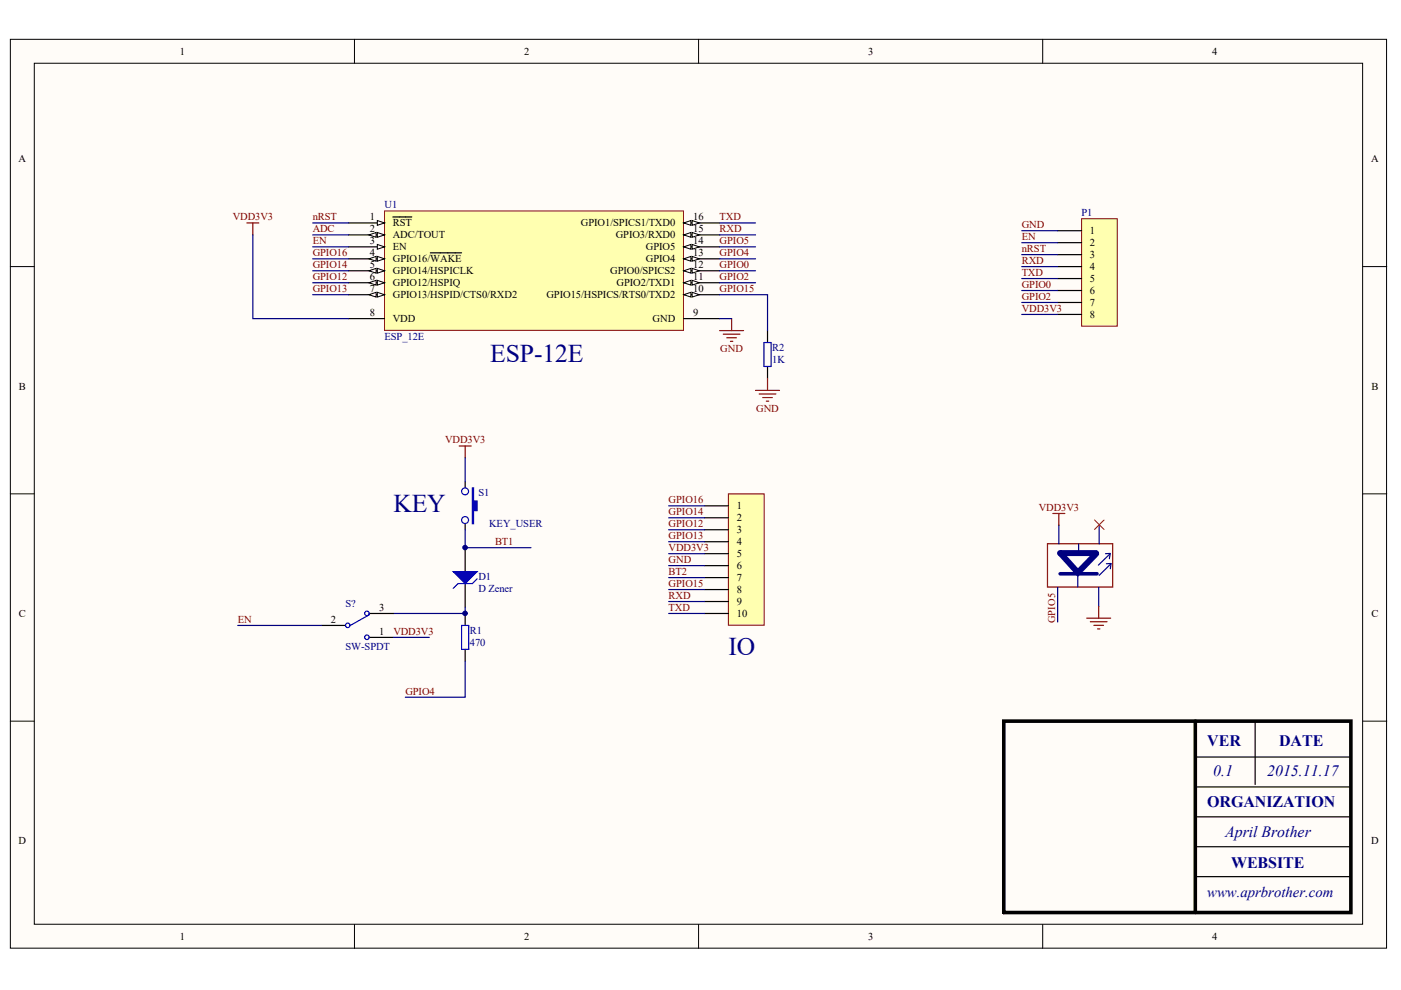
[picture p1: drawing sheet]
<svg xmlns="http://www.w3.org/2000/svg" width="297mm" height="210mm" viewBox="0 0 297 210" stroke-linecap="round" stroke-linejoin="round" font-family="sans-serif">
<g fill="#fffcf8" stroke="#000" stroke-width=".21">
<path d="M2.2 8.3h291.8v192.7h-291.8z"/>
<path d="M7.3 13.4h281.6v182.6h-281.6z"/>
</g>
<path d="M75.2 8.3v5.1M148.1 8.3v5.1M221.1 8.3v5.1M2.2 56.5h5.1M289 56.5h5M2.2 104.7h5.1M289 104.7h5M2.2 152.9h5.1M289 152.9h5M75.2 196v5.1M148.1 196v5.1M221.1 196v5.1" fill="none" stroke="#000" stroke-width=".21"/>
<path d="M81.5 44.7h63.4v25.3h-63.4z" fill="#ffffb0" stroke="#800000" stroke-width=".21"/>
<path d="M73.9 47.3h7.6" fill="none" stroke="#000" stroke-width=".25"/>
<path d="M80 46.8l1.5 .5-1.5 .5z" fill="#fffcf8" stroke="#000" stroke-width=".21"/>
<path d="M73.9 49.8h7.6M83.3 46h4" fill="none" stroke="#000" stroke-width=".25"/>
<g fill="#fffcf8" stroke="#000" stroke-width=".21">
<path d="M80 49.3l1.5 .5-1.5 .5z"/>
<path d="M78.2 49.8l1.5-.5v1z"/>
</g>
<path d="M73.9 52.3h7.6" fill="none" stroke="#000" stroke-width=".25"/>
<path d="M80 51.8l1.5 .5-1.5 .5z" fill="#fffcf8" stroke="#000" stroke-width=".21"/>
<path d="M73.9 54.9h7.6" fill="none" stroke="#000" stroke-width=".25"/>
<g fill="#fffcf8" stroke="#000" stroke-width=".21">
<path d="M80 54.4l1.5 .5-1.5 .5z"/>
<path d="M78.2 54.9l1.5-.5v1z"/>
</g>
<path d="M73.9 57.4h7.6M91.2 53.6h6.7" fill="none" stroke="#000" stroke-width=".25"/>
<g fill="#fffcf8" stroke="#000" stroke-width=".21">
<path d="M80 56.9l1.5 .5-1.5 .5z"/>
<path d="M78.2 57.4l1.5-.5v1z"/>
</g>
<path d="M73.9 59.9h7.6" fill="none" stroke="#000" stroke-width=".25"/>
<g fill="#fffcf8" stroke="#000" stroke-width=".21">
<path d="M80 59.4l1.5 .5-1.5 .6z"/>
<path d="M78.2 59.9l1.5-.5v1.1z"/>
</g>
<path d="M73.9 62.5h7.6" fill="none" stroke="#000" stroke-width=".25"/>
<g fill="#fffcf8" stroke="#000" stroke-width=".21">
<path d="M80 62l1.5 .5-1.5 .5z"/>
<path d="M78.2 62.5l1.5-.5v1z"/>
</g>
<path d="M73.9 67.6h7.6M145 67.6h7.6M145 62.5h7.6" fill="none" stroke="#000" stroke-width=".25"/>
<g fill="#fffcf8" stroke="#000" stroke-width=".21">
<path d="M145 62.5l1.5-.5v1z"/>
<path d="M146.7 62l1.6 .5-1.6 .5z"/>
</g>
<path d="M145 59.9h7.6" fill="none" stroke="#000" stroke-width=".25"/>
<g fill="#fffcf8" stroke="#000" stroke-width=".21">
<path d="M145 59.9l1.5-.5v1.1z"/>
<path d="M146.7 59.4l1.6 .5-1.6 .6z"/>
</g>
<path d="M145 57.4h7.6" fill="none" stroke="#000" stroke-width=".25"/>
<g fill="#fffcf8" stroke="#000" stroke-width=".21">
<path d="M145 57.4l1.5-.5v1z"/>
<path d="M146.7 56.9l1.6 .5-1.6 .5z"/>
</g>
<path d="M145 54.9h7.6" fill="none" stroke="#000" stroke-width=".25"/>
<g fill="#fffcf8" stroke="#000" stroke-width=".21">
<path d="M145 54.9l1.5-.5v1z"/>
<path d="M146.7 54.4l1.6 .5-1.6 .5z"/>
</g>
<path d="M145 52.3h7.6" fill="none" stroke="#000" stroke-width=".25"/>
<g fill="#fffcf8" stroke="#000" stroke-width=".21">
<path d="M145 52.3l1.5-.5v1z"/>
<path d="M146.7 51.8l1.6 .5-1.6 .5z"/>
</g>
<path d="M145 49.8h7.6" fill="none" stroke="#000" stroke-width=".25"/>
<g fill="#fffcf8" stroke="#000" stroke-width=".21">
<path d="M145 49.8l1.5-.5v1z"/>
<path d="M146.7 49.3l1.6 .5-1.6 .5z"/>
</g>
<path d="M145 47.3h7.6" fill="none" stroke="#000" stroke-width=".25"/>
<g fill="#fffcf8" stroke="#000" stroke-width=".21">
<path d="M145 47.3l1.5-.5v1z"/>
<path d="M146.7 46.8l1.6 .5-1.6 .5z"/>
</g>
<g fill="none" stroke="#000" stroke-width=".25">
<path d="M162.7 70.1v2.5M162.7 77.7v2.5M98.6 102.2v1.2M98.6 111.1v1.2M98.6 116.1v5.1M68.2 132.6h5.1M78.3 130.1h5.1M78.3 135.1h5.1M98.6 123.7v5.1M98.6 130.1v2.5M98.6 137.7v2.5M266.1 152.9v13.4"/>
<path d="M253.4 160.5h33M253.4 166.8h33M253.4 173.2h33M253.4 179.5h33M253.4 185.9h33"/>
</g>
<g fill="none" stroke="#00f" stroke-width=".25">
<path d="M162 72.6h1.5v5.1h-1.5zM78.3 130.3l-4 2.3M97.9 132.6h1.5v5.1h-1.5zM101.2 122.7l-1.1 1h-3l-1 1"/>
<circle cx="98.6" cy="104.2" r=".74"/>
<circle cx="98.6" cy="110.3" r=".74"/>
<circle cx="73.7" cy="132.6" r=".48"/>
<circle cx="77.8" cy="135.1" r=".48"/>
<circle cx="77.8" cy="130" r=".48"/>
</g>
<g fill="none" stroke="#800000" stroke-width=".25">
<path d="M52.3 47.3h2.6M53.6 47.3v2.5M152.6 70.1h5.1M153.3 70.9h3.6M154.1 71.6h2M154.9 72.4h.5M155.1 67.6v2.5M97.4 94.6h2.5M98.6 94.6v2.5M160.2 82.8h5.1M161 83.5h3.5M161.7 84.3h2"/>
<path d="M162.5 85.1h.5M162.7 80.2v2.6M222.1 115.3h13.8v9.2h-13.8zM223.2 108.9h2.6M224.5 108.9v2.5M230.4 131.1h5.1M231.2 131.8h3.5M231.9 132.6h2.1M232.7 133.3h.5M232.9 128.5v2.6"/>
</g>
<g fill="#00f" stroke="#00f" stroke-width=".25">
<path d="M96.1 121.2h5.1l-2.6 2.5z"/>
<path d="M100.1 103.4h.3v2.8h.8v2.1h-.8v2.8h-.3z" fill-rule="evenodd"/>
</g>
<g fill="none" stroke="#000080" stroke-width=".25">
<path d="M53.6 49.8v17.8h20.3M66.3 54.9h7.6M66.3 47.3h7.6M66.3 52.3h7.6M66.3 57.4h7.6M66.3 59.9h7.6M66.3 49.8h7.6M152.6 54.9h7.6M152.6 47.3h7.6M152.6 52.3h7.6M152.6 57.4h7.6M152.6 59.9h7.6"/>
<path d="M152.6 49.8h7.6M66.3 62.5h7.6M152.6 62.5h10.1v7.6M152.6 67.6h2.5M98.6 97.1v5.1M224.5 111.3v4M228.7 115.4v1.8M233 111.3v4M235.2 118.5l.2-1.1-2.5 2.4M235.4 117.3l-1 .1M235.6 119.5h-1M50.4 132.6h17.8"/>
<path d="M83.4 135.1h7.6M98.6 128.8v1.3h-15.2M224.2 124.5v7.4M228.5 121.8v2.7M232.9 124.5v4.1M235.4 120.6l.2-1.1-2.6 2.5M98.6 140.2v7.6h-12.7"/>
</g>
<path d="M212.8 152.9h73.6v40.6h-73.6zM253.4 152.9v40.6" fill="none" stroke="#000" stroke-width=".76"/>
<path d="M224.7 117.3h7.7M224.9 117.3l3.6 4.1 3.9-4" fill="none" stroke="#000080" stroke-width="1.3"/>
<path d="M224.8 121.7h7.8" fill="none" stroke="#000080" stroke-width=".76"/>
<path d="M232.1 110.2l2 2.1M234.1 110.2l-2 2.1" fill="none" stroke="#f00" stroke-width=".21"/>
<path d="M229.3 46.4h7.6v22.8h-7.6z" fill="#ffffb0" stroke="#800000" stroke-width=".21"/>
<path d="M224.2 48.9h5.1M224.2 51.5h5.1M224.2 54h5.1M224.2 56.5h5.1M224.2 59.1h5.1M224.2 61.6h5.1M224.2 64.1h5.1M224.2 66.7h5.1" fill="none" stroke="#000" stroke-width=".25"/>
<path d="M216.6 48.9h7.6M216.6 51.5h7.6M216.6 54h7.6M216.6 56.5h7.6M216.6 59.1h7.6M216.6 61.6h7.6M216.6 64.1h7.6M216.6 66.7h7.6" fill="none" stroke="#000080" stroke-width=".25"/>
<path d="M154.4 104.7h7.6v27.9h-7.6z" fill="#ffffb0" stroke="#800000" stroke-width=".21"/>
<path d="M149.4 107.2h5.1M149.4 109.8h5.1M149.4 112.3h5.1M149.4 114.9h5.1M149.4 117.4h5.1M149.4 119.9h5.1M149.4 122.5h5.1M149.4 125h5.1M149.4 127.5h5.1M149.4 130.1h5.1" fill="none" stroke="#000" stroke-width=".25"/>
<path d="M98.6 112.3v3.8h14M141.8 107.2h7.6M141.8 109.8h7.6M141.8 112.3h7.6M141.8 114.9h7.6M141.8 117.4h7.6M141.8 119.9h7.6M141.8 122.5h7.6M141.8 125h7.6M141.8 127.5h7.6M141.8 130.1h7.6" fill="none" stroke="#000080" stroke-width=".25"/>
<g fill="#000080" stroke="#000080" stroke-width=".21">
<circle cx="98.6" cy="130" r=".48"/>
<circle cx="98.6" cy="116.1" r=".48"/>
</g>
<g font-size="5.4" fill="#000080">
<text x="104" y="76.8">ESP-12E</text>
<text x="83.4" y="108.5">KEY</text>
<text x="154.5" y="139">IO</text>
</g>
<g font-size="3.4" fill="#000080">
<text x="256" y="158.2">VER</text>
<text x="271.2" y="158.2">DATE</text>
<text x="256" y="171.1">ORGANIZATION</text>
<text x="261" y="184.1">WEBSITE</text>
</g>
<g font-size="3.3" fill="#000080">
<text x="257.2" y="164.6">0.1</text>
<text x="268.7" y="164.6">2015.11.17</text>
<text x="259.8" y="177.4">April Brother</text>
</g>
<text font-size="3.1" fill="#000080" x="256" y="190.2">www.aprbrother.com</text>
<g font-size="2.2">
<text x="38.2" y="11.6">1</text>
<text x="111.1" y="11.6">2</text>
<text x="184.1" y="11.6">3</text>
<text x="257" y="11.6">4</text>
<text x="3.9" y="34.4">A</text>
<text x="290.7" y="34.4">A</text>
<text x="78.4" y="46.7">1</text>
<text x="83.3" y="48">RST</text>
<text x="123.2" y="48">GPIO1/SPICS1/TXD0</text>
<text x="147" y="46.7">16</text>
<text x="78.4" y="49.3">2</text>
<text x="78.4" y="51.8">3</text>
<text x="83.3" y="50.5">ADC/TOUT</text>
<text x="83.3" y="53.1">EN</text>
<text x="130.6" y="50.5">GPIO3/RXD0</text>
<text x="136.9" y="53.1">GPIO5</text>
<text x="147" y="51.8">14</text>
<text x="147" y="49.3">15</text>
<text x="231.1" y="49.6">1</text>
<text x="231.1" y="52.2">2</text>
<text x="78.4" y="54.3">4</text>
<text x="78.4" y="56.9">5</text>
<text x="78.4" y="59.4">6</text>
<text x="83.3" y="55.6">GPIO16/WAKE</text>
<text x="83.3" y="58.1">GPIO14/HSPICLK</text>
<text x="129.4" y="58.1">GPIO0/SPICS2</text>
<text x="136.9" y="55.6">GPIO4</text>
<text x="147" y="59.4">11</text>
<text x="147" y="56.9">12</text>
<text x="147" y="54.3">13</text>
<text x="231.1" y="54.7">3</text>
<text x="231.1" y="57.2">4</text>
<text x="231.1" y="59.8">5</text>
<text x="78.4" y="61.9">7</text>
<text x="83.3" y="60.7">GPIO12/HSPIQ</text>
<text x="83.3" y="63.2">GPIO13/HSPID/CTS0/RXD2</text>
<text x="115.9" y="63.2">GPIO15/HSPICS/RTS0/TXD2</text>
<text x="130.7" y="60.7">GPIO2/TXD1</text>
<text x="147" y="61.9">10</text>
<text x="231.1" y="62.3">6</text>
<text x="231.1" y="64.9">7</text>
<text x="78.4" y="67">8</text>
<text x="83.3" y="68.3">VDD</text>
<text x="138.4" y="68.3">GND</text>
<text x="147" y="67">9</text>
<text x="231.1" y="67.4">8</text>
<text x="4" y="82.6">B</text>
<text x="290.8" y="82.6">B</text>
<text x="156.2" y="108">1</text>
<text x="156.2" y="110.5">2</text>
<text x="156.2" y="113">3</text>
<text x="156.2" y="115.6">4</text>
<text x="156.2" y="118.1">5</text>
<text x="156.2" y="120.6">6</text>
<text x="156.2" y="123.2">7</text>
<text x="156.2" y="125.7">8</text>
<text x="4" y="130.8">C</text>
<text x="80.4" y="129.5">3</text>
<text x="156.2" y="128.3">9</text>
<text x="156.2" y="130.8">10</text>
<text x="290.8" y="130.8">C</text>
<text x="70.1" y="132.1">2</text>
<text x="80.4" y="134.6">1</text>
<text x="3.9" y="179">D</text>
<text x="290.7" y="179">D</text>
<text x="38.2" y="199.3">1</text>
<text x="111.1" y="199.3">2</text>
<text x="184.1" y="199.3">3</text>
<text x="257" y="199.3">4</text>
</g>
<g font-size="2.2" fill="#800000">
<text x="49.3" y="46.7">VDD3V3</text>
<text x="66.3" y="46.7">nRST</text>
<text x="152.6" y="46.7">TXD</text>
<text x="66.3" y="51.8">EN</text>
<text x="66.3" y="49.3">ADC</text>
<text x="152.6" y="49.3">RXD</text>
<text x="152.6" y="51.8">GPIO5</text>
<text x="216.6" y="48.4">GND</text>
<text x="216.6" y="50.9">EN</text>
<text x="216.6" y="53.4">nRST</text>
<text x="66.3" y="54.3">GPIO16</text>
<text x="66.3" y="56.9">GPIO14</text>
<text x="66.3" y="59.4">GPIO12</text>
<text x="152.6" y="56.9">GPIO0</text>
<text x="152.6" y="59.4">GPIO2</text>
<text x="152.6" y="54.3">GPIO4</text>
<text x="216.6" y="56">RXD</text>
<text x="216.6" y="58.5">TXD</text>
<text x="66.3" y="61.9">GPIO13</text>
<text x="152.6" y="61.9">GPIO15</text>
<text x="216.6" y="61">GPIO0</text>
<text x="216.6" y="63.6">GPIO2</text>
<text x="216.6" y="66.1">VDD3V3</text>
<text x="152.7" y="74.6">GND</text>
<text x="160.3" y="87.3">GND</text>
<text x="94.4" y="94">VDD3V3</text>
<text x="141.8" y="106.7">GPIO16</text>
<text x="141.8" y="109.2">GPIO14</text>
<text x="141.8" y="111.8">GPIO12</text>
<text x="220.2" y="108.3">VDD3V3</text>
<text x="105" y="115.6">BT1</text>
<text x="141.8" y="114.3">GPIO13</text>
<text x="141.8" y="116.8">VDD3V3</text>
<text x="141.8" y="119.4">GND</text>
<text x="141.8" y="121.9">BT2</text>
<text x="141.8" y="124.5">GPIO15</text>
<text x="141.8" y="127">RXD</text>
<text x="141.8" y="129.5">TXD</text>
<text x="50.4" y="132.1">EN</text>
<text x="83.4" y="134.6">VDD3V3</text>
<text x="223.7" y="132.2" transform="rotate(-90 223.7 132.2)">GPIO5</text>
<text x="85.9" y="147.3">GPIO4</text>
</g>
<g font-size="2.2" fill="#000080">
<text x="81.5" y="44.2">U1</text>
<text x="229.3" y="45.8">P1</text>
<text x="81.5" y="72.1">ESP_12E</text>
<text x="163.7" y="74.4">R2</text>
<text x="163.7" y="76.9">1K</text>
<text x="101.4" y="105.2">S1</text>
<text x="103.7" y="111.8">KEY_USER</text>
<text x="101.4" y="122.9">D1</text>
<text x="101.4" y="125.5">D Zener</text>
<text x="73.3" y="128.8">S?</text>
<text x="73.3" y="137.9">SW-SPDT</text>
<text x="99.6" y="134.3">R1</text>
<text x="99.6" y="136.9">470</text>
</g>
</svg>
